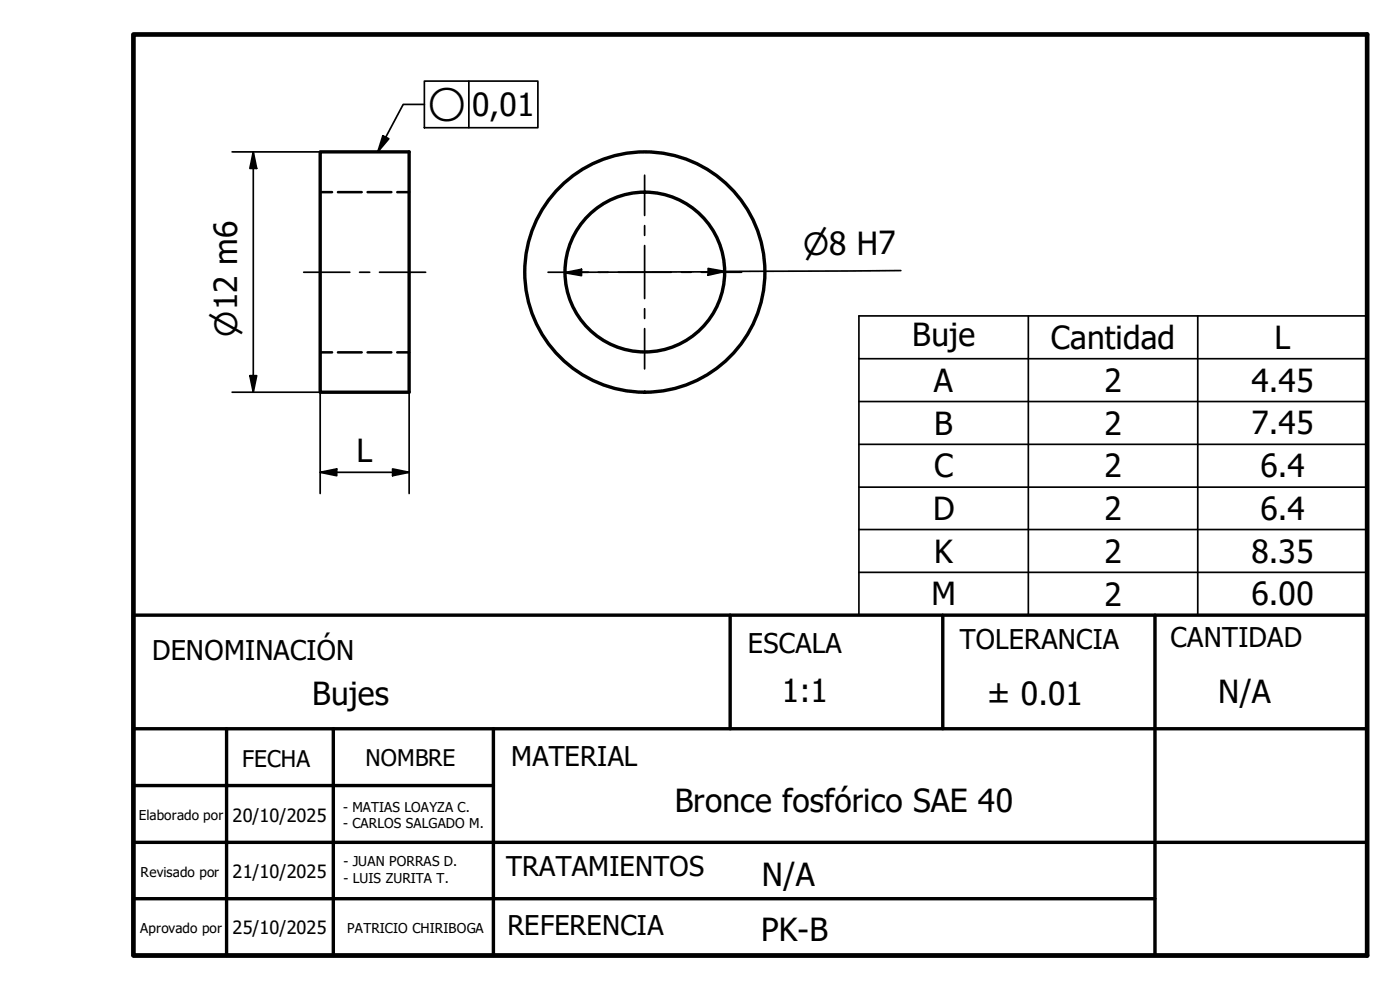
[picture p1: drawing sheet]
<svg xmlns="http://www.w3.org/2000/svg" width="210mm" height="148mm" viewBox="0 0 210 148" stroke-linecap="round" stroke-linejoin="round" font-family="sans-serif">
<!-- layer: Hidden (ISO) -->
<path d="M48 28.8h1.8M50.7 28.8h3.5M55.1 28.8h3.6M59.6 28.8h1.7M48 52.8h1.8M50.7 52.8h3.5M55.1 52.8h3.6M59.6 52.8h1.7" fill="none" stroke="#000" stroke-width=".38"/>
<!-- layer: Visible (ISO) -->
<g fill="none" stroke="#000" stroke-width=".51">
<path d="M48 22.8h13.3v36h-13.3z"/>
<circle cx="96.7" cy="40.8" r="12"/>
<circle cx="96.7" cy="40.8" r="18"/>
</g>
<!-- layer: Border (ISO) -->
<path d="M20 5.2h185v138h-185z" fill="none" stroke="#000" stroke-width=".7"/>
<!-- layer: Title (ISO) -->
<path d="M109.5 92.2v17M141.4 92.2v17M173.2 92.2v51M20 117.7h54M20 109.2h185M34 109.2v34M50 109.2v34M74 109.2v34M20 126.2h185M20 134.6h153.2M20 143.2h185h-185M20 143.2v-51h185v51" fill="none" stroke="#000" stroke-width=".51"/>
<!-- layer: Dimension (ISO) -->
<path d="M34.8 22.8h13.2M38 22.8l.5 2.4h-1zM38 22.8v36M34.8 58.8h13.2v15.1M37.5 56.3h1l-.5 2.5zM61.3 58.8v15.1M84.6 40.9l2.6-.6v1zM106.2 40.2l2.4 .5-2.4 .5zM135.1 40.5l-50.5 .4M48 70.8l2.5-.5v1zM48 70.8h13.3M58.9 70.3l2.4 .5-2.4 .5z" fill="none" stroke="#000" stroke-width=".25"/>
<path d="M38 22.8l.5 2.4h-1zM37.5 56.3h1l-.5 2.5zM84.6 40.9l2.6-.6v1zM106.2 40.2l2.4 .5-2.4 .5zM48 70.8l2.5-.5v1zM58.9 70.3l2.4 .5-2.4 .5z" fill="#000"/>
<!-- layer: Symbol (ISO) -->
<g fill="none" stroke="#000" stroke-width=".25">
<path d="M63.6 15.6h-3.1l-3.9 7.2M63.6 12.1h17v7h-17zM70.3 12.1v7M57.4 20.3l.9 .5-1.7 2zM128.8 47.3h76.2v44.9h-76.2zM128.8 53.7h76.2M154.2 47.3v44.9M179.6 47.3v44.9M128.8 60.2h76.2M128.8 66.6h76.2M128.8 73h76.2M128.8 79.3h76.2"/>
<path d="M128.8 85.7h76.2"/>
</g>
<!-- layer: Centerline (ISO) -->
<path d="M45.5 40.8h7M53.9 40.8h1.5M56.9 40.8h6.9" fill="none" stroke="#000" stroke-width=".25"/>
<!-- layer: Center Mark (ISO) -->
<path d="M96.6 26.2v6.1M96.6 33.8v1.5M96.6 36.8v7.9M82.2 40.8h6M89.7 40.8h1.5M92.7 40.8h7.9M96.6 46.2v1.5M96.6 49.2v6.1M102.2 40.8h1.4M105.2 40.8h6" fill="none" stroke="#000" stroke-width=".25"/>
<!-- layer: Symbol (ISO) -->
<path d="M57.4 20.3l.9 .5-1.7 2z" fill="#000"/>
<g font-size="4.8">
<text x="70.8" y="17.4">0,01</text>
<text x="136.8" y="51.8">Buje</text>
<text x="157.5" y="52.3">Cantidad</text>
<text x="191.1" y="52.3">L</text>
<text x="140" y="58.7">A</text>
<text x="165.6" y="58.8">2</text>
<text x="187.6" y="58.7">4.45</text>
<text x="140.1" y="65.1">B</text>
<text x="165.6" y="65.2">2</text>
<text x="187.6" y="65">7.45</text>
<text x="53.5" y="69.2">L</text>
<text x="140.1" y="71.5">C</text>
<text x="165.6" y="71.5">2</text>
<text x="189" y="71.5">6.4</text>
<text x="139.9" y="77.9">D</text>
<text x="165.6" y="77.9">2</text>
<text x="189" y="77.9">6.4</text>
<text x="140.1" y="84.3">K</text>
<text x="165.6" y="84.3">2</text>
<text x="187.6" y="84.3">8.35</text>
<text x="139.6" y="90.7">M</text>
<text x="165.6" y="90.8">2</text>
<text x="187.6" y="90.7">6.00</text>
<text x="46.8" y="105.7">Bujes</text>
<text x="117.2" y="105.2">1:1</text>
<text x="148" y="105.7">± 0.01</text>
<text x="182.6" y="105.4">N/A</text>
<text x="101.2" y="121.6">Bronce fosfórico SAE 40</text>
<text x="114.2" y="132.7">N/A</text>
<text x="114.1" y="140.9">PK-B</text>
</g>
<g font-size="4.6">
<text x="64.1" y="18.2">○</text>
<text x="120.4" y="38.2">⌀8 H7</text>
<text x="35.6" y="50.4" transform="rotate(-90 35.6 50.4)">⌀12 m6</text>
</g>
<g font-size="4.1">
<text x="22.8" y="98.8">DENOMINACIÓN</text>
<text x="112.1" y="97.8">ESCALA</text>
<text x="143.9" y="97.2">TOLERANCIA</text>
<text x="175.5" y="96.9">CANTIDAD</text>
<text x="76.6" y="114.8">MATERIAL</text>
<text x="75.9" y="131.2">TRATAMIENTOS</text>
<text x="76.1" y="140.1">REFERENCIA</text>
</g>
<g font-size="3.4">
<text x="36.3" y="114.9">FECHA</text>
<text x="54.8" y="114.7">NOMBRE</text>
</g>
<g font-size="2.7">
<text x="34.9" y="123.1">20/10/2025</text>
<text x="34.9" y="131.5">21/10/2025</text>
<text x="34.9" y="139.9">25/10/2025</text>
</g>
<g font-size="2">
<text x="20.8" y="122.9">Elaborado por</text>
<text x="51.4" y="121.6">- MATIAS LOAYZA C.</text>
<text x="51.4" y="124">- CARLOS SALGADO M.</text>
<text x="21.1" y="131.4">Revisado por</text>
<text x="51.5" y="129.8">- JUAN PORRAS D.</text>
<text x="51.5" y="132.2">- LUIS ZURITA T.</text>
<text x="21" y="139.8">Aprovado por</text>
<text x="52.1" y="139.8">PATRICIO CHIRIBOGA</text>
</g>
</svg>
